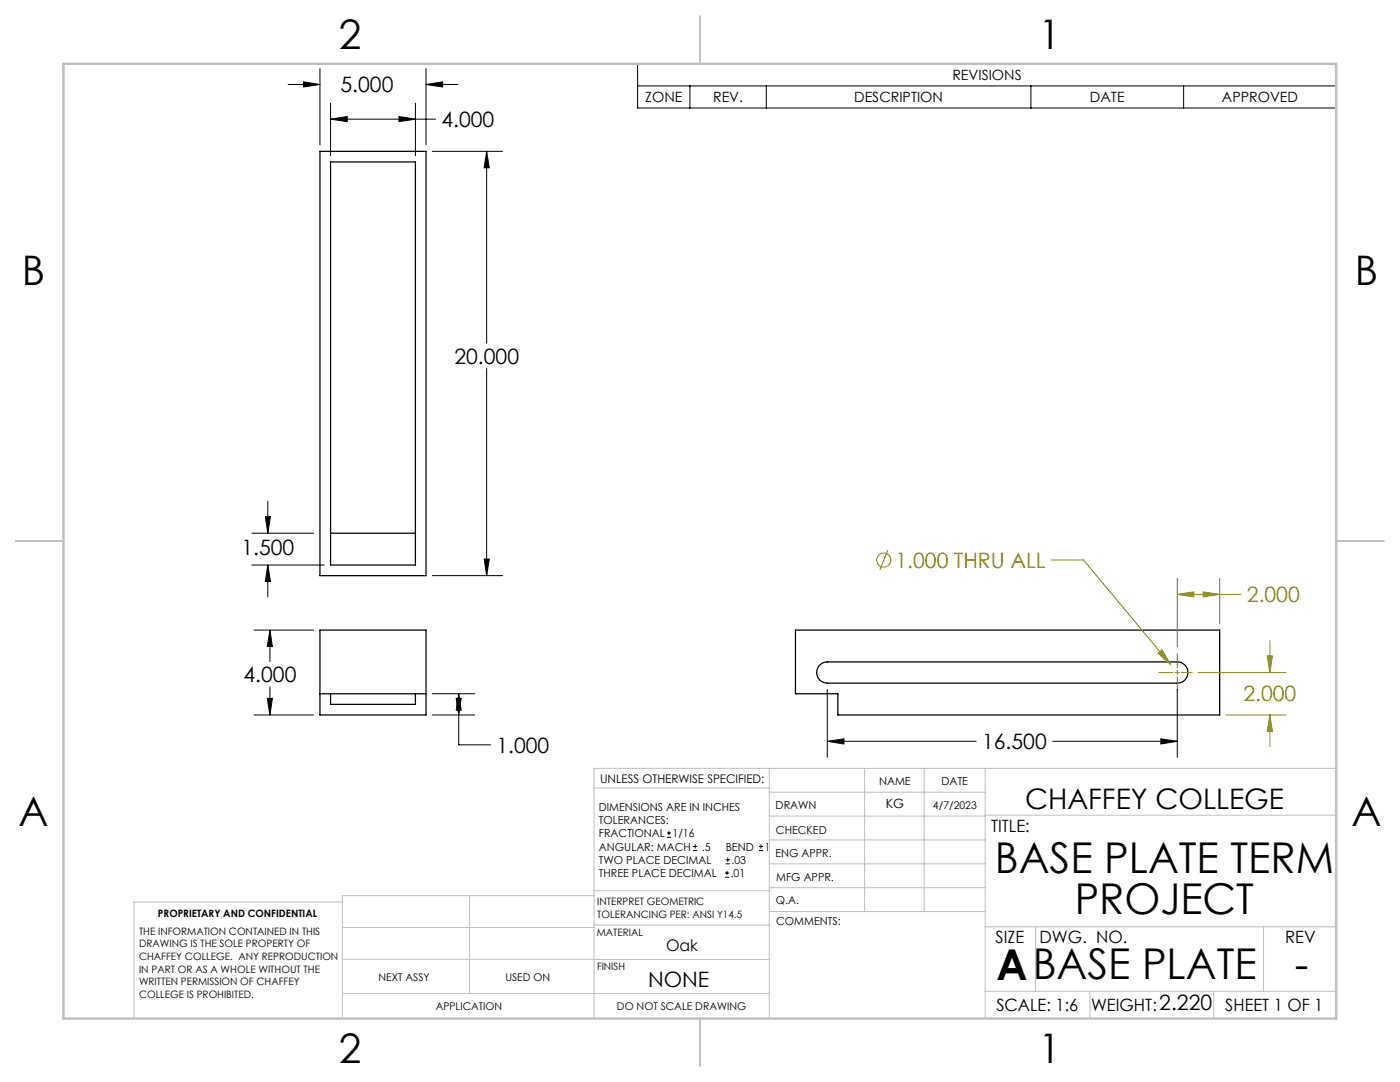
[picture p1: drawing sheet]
<svg xmlns="http://www.w3.org/2000/svg" width="279mm" height="216mm" viewBox="0 0 279 216" stroke-linecap="round" stroke-linejoin="round" font-family="sans-serif">
<path d="M63.9 30.2h21.1v84.7h-21.1zM66 32.3h16.9v80.4h-16.9zM66 106.4h16.9M63.9 125.7h21.1v17h-21.1zM63.9 138.4h21.1M66 138.4v2.1h16.9v-2.1M158.7 125.7h84.7v17h-76.2v-4.3h-8.5zM163.5 132.8l.9-.6 .7-.1h69.8a2.12 2.12 0 0 1 2.2 2.1 2.12 2.12 0 0 1-2.2 2.1h-69.8a2.12 2.12 0 0 1-1.9-1.2 2.12 2.12 0 0 1 .3-2.3z" fill="none" stroke="#000" stroke-width=".25"/>
<g fill="none" stroke="#808000" stroke-width=".2">
<path d="M177.2 109.7l-1.6 4.1M209.9 111.7h6.3l17.4 20.9M235 118.6l3.3-.5v1zM235 115.4v13.8M235 118.6h12.7M240.1 118.1l3.3 .5-3.3 .5zM243.4 115.4v9.1M231.1 130.4l.8-.7 1.7 2.9zM231.3 134.2h2.8M234.5 134.2h.9M234.9 130.4v2.9M234.9 133.8v.8"/>
<path d="M234.9 135v2.8M235.8 134.2h2.1M239.2 134.2h17.4M252.9 130.9h1l-.5 3.3zM253.4 127.8v6.4M244.7 142.7h11.9M253.4 142.7l.5 3.2h-1zM253.4 142.7v6.3"/>
<circle cx="176.4" cy="111.7" r="1.42"/>
</g>
<g fill="none" stroke="#000" stroke-width=".2">
<path d="M57.5 16.9h6.4M60.6 16.3l3.3 .6-3.3 .5zM63.9 13.7v15.2M85 16.9l3.3-.6v1.1zM85 13.7v15.2M85 16.9h6.4M127.2 12.7h139.5v8.9h-139.5zM127.2 17.1h139.5M137.7 17.1v4.5M152.9 17.1v4.5M205.7 17.1v4.5M236.2 17.1v4.5"/>
<path d="M66 23.8l3.3-.6v1.1zM66 20.6v10.4M66 23.8h20.9M79.6 23.2l3.3 .6-3.3 .5zM82.9 20.6v10.4M86.3 30.2h14M97.1 30.2l.5 3.3h-1zM97.1 30.2v38.3M97.1 73.5v41.4M50.3 106.4h12.3M50.3 112.7h14.4M53 103.1h1l-.6 3.3z"/>
<path d="M53.4 112.7l.6 3.3h-1zM53.4 100v6.4M53.4 112.7v6.4M86.3 114.9h14M96.6 111.5h1l-.5 3.4zM50.7 125.7h11.9M53.3 139.3h1.1l-.5 3.4zM53.9 125.7l.5 3.3h-1.1zM53.9 125.7v6.3M53.9 137.1v5.6M86.3 138.4h8.4M91.1 139.3h.9l-.5 3.4z"/>
<path d="M91.5 138.4l.5 3.3h-.9zM91.5 138.4v10.2h6.4M165.1 137.6v13.5M234.9 137.6v13.5M50.7 142.7h11.9M86.3 142.7h8.4M165.1 147.9l3.3-.5v1zM165.1 147.9h29.7M210.1 147.9h24.8M231.7 147.4l3.2 .5-3.2 .5zM133.1 167.1h.8M133.1 166.2h.8"/>
<path d="M133.5 165.8v.9M138.3 169.7h.8M138.3 168.9h.8M138.7 168.5v.8M144.7 175h.8M144.7 174.2h.8M144.8 172.4h.9M144.8 171.6h.9M145.1 173.8v.8M145.2 171.1v.9M151.5 169.7h.8M151.5 168.9h.8"/>
<path d="M151.9 168.5v.8"/>
</g>
<g fill="none" stroke="#c0c0c0" stroke-width=".2">
<path d="M118.6 157.2h34.9M153.5 153.3v49.9M153.5 158.1h43.1M172.5 153.3v28.6M184.4 153.3v28.6M196.6 153.3v49.9M266.7 153.3h-148.1v49.9M68.3 180h-41.6v23.2M93.7 178.7v19.5M118.6 178.7h-50.3v24.5M118.6 177.7h35M153.5 167.6h43.1"/>
<path d="M153.5 162.8h43.1M153.5 172.4h43.1M153.5 177.1h43.1M196.6 162.7h70.1M68.3 198.2h85.2M68.3 191.4l85.2 .1M68.3 185.1h50.3M118.6 184.6h35M153.6 181.9h43M196.6 197.8h70.1M196.6 184.9h70.1M206.7 184.9v12.9"/>
<path d="M217.5 197.8v5.4M242.2 197.8v5.4M252.2 184.9v12.9"/>
</g>
<path d="M139.7 3.2v9.5M3.1 107.9h9.6M266.7 107.9h9.5M139.7 203.2v9.6" fill="none" stroke="#c0c0c0" stroke-width=".25"/>
<path d="M12.7 12.7h254v190.5h-254z" fill="none" stroke="#c0c0c0" stroke-width=".5"/>
<path d="M91.5 138.4l.5 3.3h-.9zM91.1 139.3h.9l-.5 3.4zM53.9 125.7l.5 3.3h-1.1zM53.3 139.3h1.1l-.5 3.4zM96.6 111.5h1l-.5 3.4zM97.1 30.2l.5 3.3h-1zM53 103.1h1l-.6 3.3zM53.4 112.7l.6 3.3h-1zM85 16.9l3.3-.6v1.1zM60.6 16.3l3.3 .6-3.3 .5zM79.6 23.2l3.3 .6-3.3 .5zM66 23.8l3.3-.6v1.1zM165.1 147.9l3.3-.5v1zM231.7 147.4l3.2 .5-3.2 .5z" fill="#000"/>
<path d="M231.1 130.4l2.5 2.2-1.7-2.9zM253.4 142.7l.5 3.2h-1zM252.9 130.9h1l-.5 3.3zM240.1 118.1l3.3 .5-3.3 .5zM235 118.6l3.3-.5v1z" fill="#808000"/>
<g font-size="8.5">
<text x="198.6" y="174.2">BASE PLATE TERM</text>
<text x="214.5" y="182.3">PROJECT</text>
<text x="198.9" y="195.5">ABASE PLATE</text>
<text x="258.4" y="195.4">-</text>
</g>
<g font-size="8.1">
<text x="67.6" y="9.7">2</text>
<text x="207.3" y="9.7">1</text>
<text x="4.4" y="57">B</text>
<text x="270.4" y="57">B</text>
<text x="3.7" y="164.9">A</text>
<text x="269.7" y="164.9">A</text>
<text x="67.6" y="212.2">2</text>
<text x="207.3" y="212.2">1</text>
</g>
<text font-size="5.6" x="204.6" y="161.4">CHAFFEY COLLEGE</text>
<g font-size="4.2">
<text x="68" y="18.4">5.000</text>
<text x="88.1" y="25.4">4.000</text>
<text x="90.7" y="72.6">20.000</text>
<text x="48.2" y="110.8">1.500</text>
<text x="48.6" y="136.1">4.000</text>
<text x="196" y="149.5">16.500</text>
<text x="99.1" y="150.2">1.000</text>
<text x="129.4" y="197">NONE</text>
<text x="231.4" y="201.6">2.220</text>
</g>
<g font-size="4.2" fill="#808000">
<text x="178.7" y="113.3">1.000 THRU ALL</text>
<text x="248.8" y="120.2">2.000</text>
<text x="248.2" y="139.8">2.000</text>
</g>
<g font-size="3.4">
<text x="197.8" y="166">TITLE:</text>
<text x="198.7" y="188.1">SIZE</text>
<text x="207.5" y="188.1">DWG. NO.</text>
<text x="256.5" y="188.2">REV</text>
<text x="198.8" y="201.7">SCALE: 1:6</text>
<text x="217.7" y="201.8">WEIGHT:</text>
<text x="244.5" y="201.7">SHEET 1 OF 1</text>
</g>
<text font-size="3.2" x="132.9" y="189.8">Oak</text>
<g font-size="2.8">
<text x="190.1" y="16">REVISIONS</text>
<text x="128.8" y="20.4">ZONE</text>
<text x="142.3" y="20.4">REV.</text>
<text x="170.5" y="20.4">DESCRIPTION</text>
<text x="217.5" y="20.4">DATE</text>
<text x="243.9" y="20.4">APPROVED</text>
</g>
<text font-size="2.5" x="176.8" y="161.3">KG</text>
<text font-size="2.4" x="119.8" y="156.2">UNLESS OTHERWISE SPECIFIED:</text>
<g font-size="2.2">
<text x="119.5" y="161.8">DIMENSIONS ARE IN INCHES</text>
<text x="154.8" y="161.4">DRAWN</text>
<text x="175.4" y="156.6">NAME</text>
<text x="187.9" y="156.7">DATE</text>
<text x="119.5" y="164.4">TOLERANCES:</text>
<text x="119.5" y="167.1">FRACTIONAL</text>
<text x="134.2" y="167.1">1/16</text>
<text x="154.9" y="166.3">CHECKED</text>
<text x="119.5" y="172.4">TWO PLACE DECIMAL</text>
<text x="119.5" y="169.7">ANGULAR: MACH</text>
<text x="140.1" y="169.7">.5</text>
<text x="144.8" y="169.7">BEND</text>
<text x="146" y="172.4">.03</text>
<text x="152.6" y="169.7">1</text>
<text x="154.8" y="171">ENG APPR.</text>
<text x="119.5" y="175">THREE PLACE DECIMAL</text>
<text x="145.8" y="175">.01</text>
<text x="154.9" y="175.7">MFG APPR.</text>
<text x="154.9" y="180.4">Q.A.</text>
<text x="154.9" y="184.6">COMMENTS:</text>
</g>
<g font-size="2.1">
<text x="186.2" y="161.4">4/7/2023</text>
<text x="75.5" y="195.7">NEXT ASSY</text>
<text x="100.9" y="195.7">USED ON</text>
<text x="86.9" y="201.5">APPLICATION</text>
<text x="123.1" y="201.6">DO NOT SCALE DRAWING</text>
</g>
<g font-size="2">
<text x="31.5" y="182.9">PROPRIETARY AND CONFIDENTIAL</text>
<text x="119.2" y="180.6">INTERPRET GEOMETRIC</text>
<text x="119.2" y="183.1">TOLERANCING PER: ANSI Y14.5</text>
<text x="27.8" y="186.5">THE INFORMATION CONTAINED IN THIS</text>
<text x="27.8" y="189">DRAWING IS THE SOLE PROPERTY OF</text>
<text x="27.8" y="191.6">CHAFFEY COLLEGE. ANY REPRODUCTION</text>
<text x="119.1" y="186.7">MATERIAL</text>
<text x="27.8" y="194.1">IN PART OR AS A WHOLE WITHOUT THE</text>
<text x="27.8" y="196.6">WRITTEN PERMISSION OF CHAFFEY</text>
<text x="119.1" y="193.5">FINISH</text>
<text x="27.8" y="199.1">COLLEGE IS PROHIBITED.</text>
</g>
</svg>
